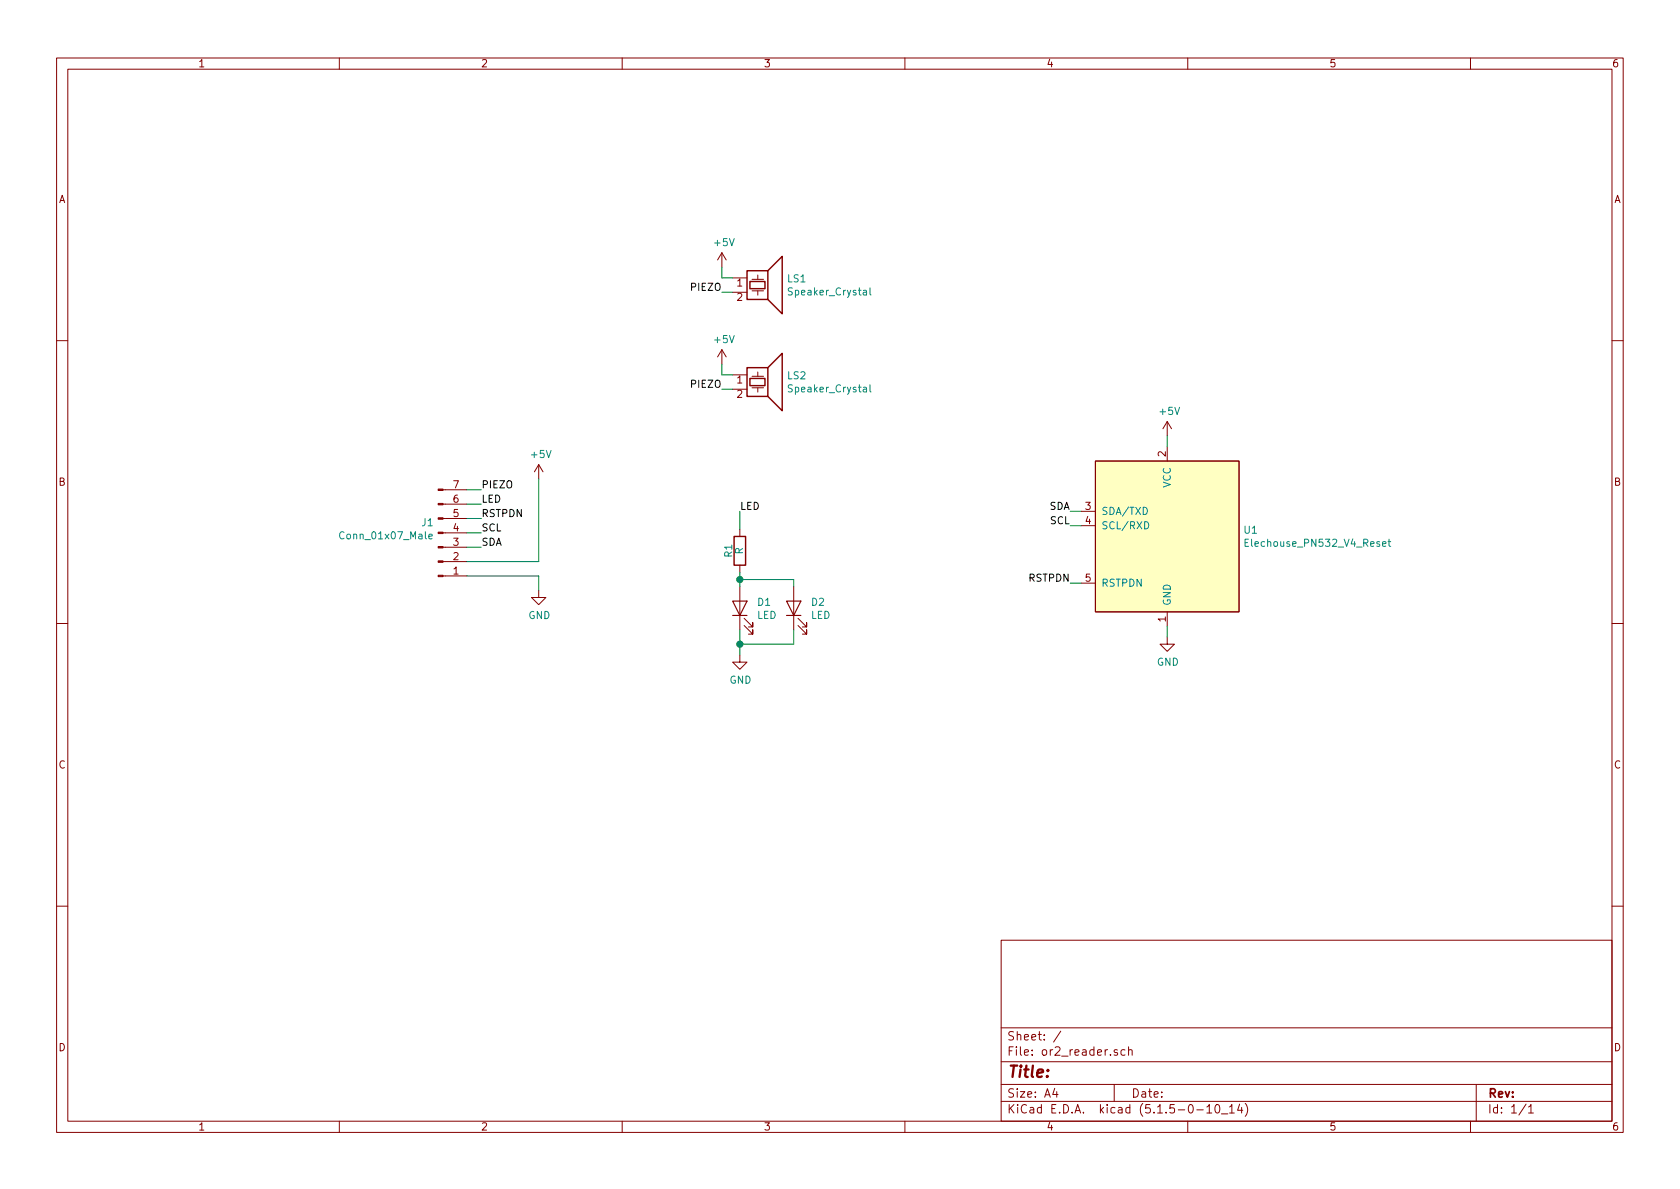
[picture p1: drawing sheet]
EESchema Schematic File Version 4
EELAYER 30 0
EELAYER END
$Descr A4 11693 8268
encoding utf-8
Sheet 1 1
Title ""
Date ""
Rev ""
Comp ""
Comment1 ""
Comment2 ""
Comment3 ""
Comment4 ""
$EndDescr
$Comp
L Connector:Conn_01x07_Male J1
U 1 1
P 3050 3700
F 0 "J1" H 3022 3632 50  0000 R CNN
F 1 "Conn_01x07_Male" H 3022 3723 50  0000 R CNN
F 2 "timhawes:Solder_Connection_7way" H 3050 3700 50  0001 C CNN
F 3 "~" H 3050 3700 50  0001 C CNN
	1    3050 3700
	1    0    0    1   
$EndComp
Wire Wire Line
	3250 4000 3750 4000
Wire Wire Line
	3750 4000 3750 4100
$Comp
L power:+5V #PWR0101
U 1 1
P 3750 3325
F 0 "#PWR0101" H 3750 3175 50  0001 C CNN
F 1 "+5V" H 3765 3498 50  0000 C CNN
F 2 "" H 3750 3325 50  0001 C CNN
F 3 "" H 3750 3325 50  0001 C CNN
	1    3750 3325
	1    0    0    -1  
$EndComp
Wire Wire Line
	3750 3325 3750 3900
Wire Wire Line
	3750 3900 3250 3900
$Comp
L timhawes:Elechouse_PN532_V4_Reset U1
U 1 1
P 8125 3850
F 0 "U1" H 7597 4021 50  0000 R CNN
F 1 "Elechouse_PN532_V4_Reset" H 7597 3930 50  0000 R CNN
F 2 "timhawes:ELECHOUSE_PN532_V4_USART_I2C_RESET" H 8125 3850 50  0001 C CNN
F 3 "" H 8125 3850 50  0001 C CNN
	1    8125 3850
	-1   0    0    -1  
$EndComp
$Comp
L Device:LED D1
U 1 1
P 5150 4225
F 0 "D1" V 5189 4108 50  0000 R CNN
F 1 "LED" V 5098 4108 50  0000 R CNN
F 2 "LED_THT:LED_D5.0mm" H 5150 4225 50  0001 C CNN
F 3 "~" H 5150 4225 50  0001 C CNN
	1    5150 4225
	0    -1   -1   0   
$EndComp
$Comp
L Device:R R1
U 1 1
P 5150 3825
F 0 "R1" V 5225 3825 50  0000 C CNN
F 1 "R" V 5150 3825 50  0000 C CNN
F 2 "Resistor_SMD:R_0603_1608Metric" V 5080 3825 50  0001 C CNN
F 3 "~" H 5150 3825 50  0001 C CNN
	1    5150 3825
	-1   0    0    1   
$EndComp
$Comp
L Device:Speaker_Crystal LS1
U 1 1
P 5300 1925
F 0 "LS1" H 5475 1921 50  0000 L CNN
F 1 "Speaker_Crystal" H 5475 1830 50  0000 L CNN
F 2 "Buzzer_Beeper:Buzzer_12x9.5RM7.6" H 5265 1875 50  0001 C CNN
F 3 "~" H 5265 1875 50  0001 C CNN
	1    5300 1925
	1    0    0    -1  
$EndComp
Text Label 7450 3550 2    50   ~ 0
SDA
Text Label 7450 3650 2    50   ~ 0
SCL
Text Label 7450 4050 2    50   ~ 0
RSTPDN
Wire Wire Line
	7525 3550 7450 3550
Wire Wire Line
	7525 3650 7450 3650
Wire Wire Line
	7525 4050 7450 4050
$Comp
L power:GND #PWR0102
U 1 1
P 8125 4425
F 0 "#PWR0102" H 8125 4175 50  0001 C CNN
F 1 "GND" H 8130 4252 50  0000 C CNN
F 2 "" H 8125 4425 50  0001 C CNN
F 3 "" H 8125 4425 50  0001 C CNN
	1    8125 4425
	1    0    0    -1  
$EndComp
Wire Wire Line
	8125 4350 8125 4425
$Comp
L power:+5V #PWR0103
U 1 1
P 8125 3025
F 0 "#PWR0103" H 8125 2875 50  0001 C CNN
F 1 "+5V" H 8140 3198 50  0000 C CNN
F 2 "" H 8125 3025 50  0001 C CNN
F 3 "" H 8125 3025 50  0001 C CNN
	1    8125 3025
	1    0    0    -1  
$EndComp
Wire Wire Line
	8125 3025 8125 3100
Text Label 3350 3800 0    50   ~ 0
SDA
Text Label 3350 3700 0    50   ~ 0
SCL
Text Label 3350 3600 0    50   ~ 0
RSTPDN
Wire Wire Line
	3350 3800 3250 3800
Wire Wire Line
	3350 3700 3250 3700
Wire Wire Line
	3350 3600 3250 3600
Text Label 3350 3500 0    50   ~ 0
LED
Text Label 3350 3400 0    50   ~ 0
PIEZO
Wire Wire Line
	3250 3400 3350 3400
Wire Wire Line
	3250 3500 3350 3500
$Comp
L power:+5V #PWR0104
U 1 1
P 5025 1850
F 0 "#PWR0104" H 5025 1700 50  0001 C CNN
F 1 "+5V" H 5040 2023 50  0000 C CNN
F 2 "" H 5025 1850 50  0001 C CNN
F 3 "" H 5025 1850 50  0001 C CNN
	1    5025 1850
	1    0    0    -1  
$EndComp
$Comp
L power:GND #PWR0105
U 1 1
P 3750 4100
F 0 "#PWR0105" H 3750 3850 50  0001 C CNN
F 1 "GND" H 3755 3927 50  0000 C CNN
F 2 "" H 3750 4100 50  0001 C CNN
F 3 "" H 3750 4100 50  0001 C CNN
	1    3750 4100
	1    0    0    -1  
$EndComp
$Comp
L power:GND #PWR0106
U 1 1
P 5150 4550
F 0 "#PWR0106" H 5150 4300 50  0001 C CNN
F 1 "GND" H 5155 4377 50  0000 C CNN
F 2 "" H 5150 4550 50  0001 C CNN
F 3 "" H 5150 4550 50  0001 C CNN
	1    5150 4550
	1    0    0    -1  
$EndComp
Text Label 5025 2025 2    50   ~ 0
PIEZO
Text Label 5150 3550 0    50   ~ 0
LED
Wire Wire Line
	5025 1850 5025 1925
Wire Wire Line
	5025 1925 5100 1925
Wire Wire Line
	5025 2025 5100 2025
Wire Wire Line
	5150 3975 5150 4025
Wire Wire Line
	5150 4375 5150 4475
Wire Wire Line
	5150 3550 5150 3675
$Comp
L Device:Speaker_Crystal LS2
U 1 1
P 5300 2600
F 0 "LS2" H 5475 2596 50  0000 L CNN
F 1 "Speaker_Crystal" H 5475 2505 50  0000 L CNN
F 2 "Buzzer_Beeper:Buzzer_Murata_PKMCS0909E4000-R1" H 5265 2550 50  0001 C CNN
F 3 "~" H 5265 2550 50  0001 C CNN
	1    5300 2600
	1    0    0    -1  
$EndComp
$Comp
L power:+5V #PWR0107
U 1 1
P 5025 2525
F 0 "#PWR0107" H 5025 2375 50  0001 C CNN
F 1 "+5V" H 5040 2698 50  0000 C CNN
F 2 "" H 5025 2525 50  0001 C CNN
F 3 "" H 5025 2525 50  0001 C CNN
	1    5025 2525
	1    0    0    -1  
$EndComp
Text Label 5025 2700 2    50   ~ 0
PIEZO
Wire Wire Line
	5025 2525 5025 2600
Wire Wire Line
	5025 2600 5100 2600
Wire Wire Line
	5025 2700 5100 2700
$Comp
L Device:LED D2
U 1 1
P 5525 4225
F 0 "D2" V 5564 4108 50  0000 R CNN
F 1 "LED" V 5473 4108 50  0000 R CNN
F 2 "LED_SMD:LED_PLCC-2" H 5525 4225 50  0001 C CNN
F 3 "~" H 5525 4225 50  0001 C CNN
	1    5525 4225
	0    -1   -1   0   
$EndComp
Wire Wire Line
	5150 4025 5525 4025
Wire Wire Line
	5525 4025 5525 4075
Connection ~ 5150 4025
Wire Wire Line
	5150 4025 5150 4075
Wire Wire Line
	5525 4375 5525 4475
Wire Wire Line
	5525 4475 5150 4475
Connection ~ 5150 4475
Wire Wire Line
	5150 4475 5150 4550
$EndSCHEMATC
